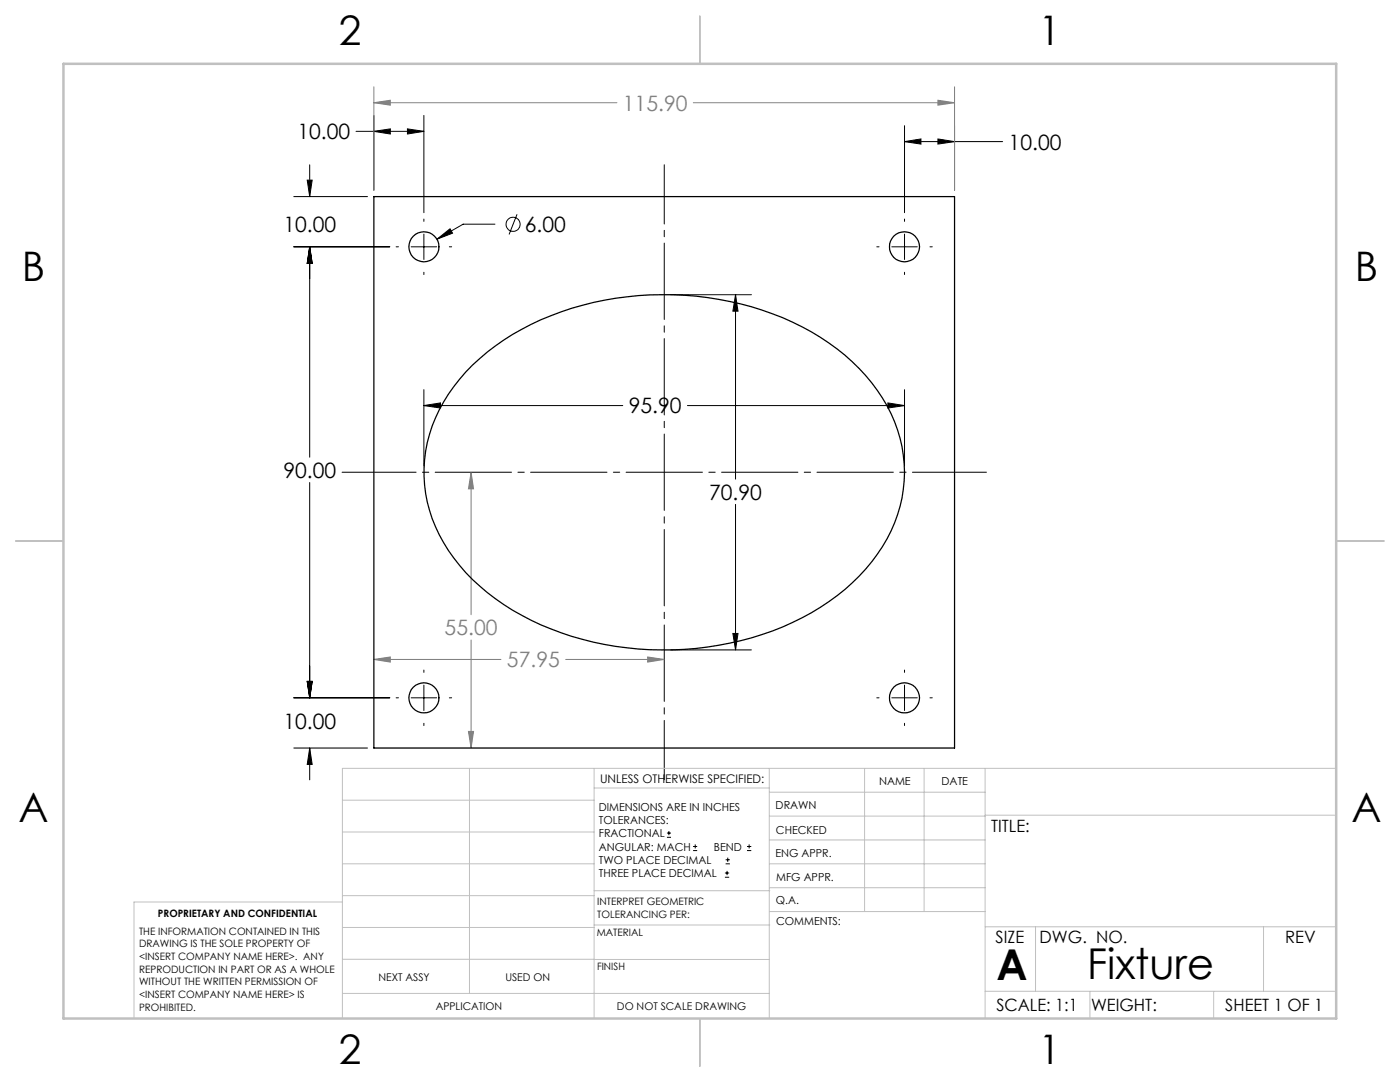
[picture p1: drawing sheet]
<svg xmlns="http://www.w3.org/2000/svg" width="279mm" height="216mm" viewBox="0 0 279 216" stroke-linecap="round" stroke-linejoin="round" font-family="sans-serif">
<g fill="none" stroke="#000" stroke-width=".2">
<path d="M58.6 39.2h14.7M61.3 35.9h1l-.5 3.3zM61.8 32.9v6.3M71 26.2h13.6M74.6 26.2l3.3-.5v1zM74.6 23v15M81.3 25.7l3.3 .5-3.3 .5zM84.6 23v19.4M180.5 28.3l3.3-.6v1.1zM180.5 25.1v17.3M180.5 28.3h19.6M187.2 27.7l3.3 .6-3.3 .5z"/>
<path d="M190.5 25.1v12.9M58.6 49.2h19.2M61.8 49.2l.5 3.4h-1zM61.8 49.2v42M79.1 49.2h.4M82.1 49.2h5M84.6 43.7v.5M84.6 46.7v5.1M84.6 54.3v.5M87.2 47.7l2.6-2.1 .5 .9zM89.7 49.2h.4M98.8 44.7h-6.4l-5.2 3"/>
<path d="M103.2 42.8l-1.6 4M133.8 58.8h16.2M146.8 58.8l.5 3.3h-1zM146.8 58.8v36.8M175 49.2h.4M178 49.2h5.1M180.5 43.7v.5M180.5 46.7v5.1M180.5 54.3v.5M185.6 49.2h.5M84.6 77.8v15.2M180.5 77.8v15.2"/>
<path d="M61.8 96.3v42.9M84.6 80.9l3.3-.5v1zM84.6 80.9h39.7M137.2 80.9h43.3M177.2 80.4l3.3 .5-3.3 .5zM146.8 100.6v29.1M58.6 139.2h19.2M61.3 136h1l-.5 3.2zM79.1 139.2h.4M82.1 139.2h5M84.6 133.7v.5M84.6 136.7v5.1"/>
<path d="M89.7 139.2h.4M133.8 129.7h16.2M146.3 126.4h1l-.5 3.3zM175 139.2h.4M178 139.2h5.1M180.5 133.7v.5M180.5 136.7v5.1M185.6 139.2h.5M58.6 149.3h14.7M61.8 149.3l.5 3.2h-1zM61.8 149.3v6.3M84.6 144.3v.5"/>
<path d="M180.5 144.3v.5M133.1 167.1h.8M133.1 166.2h.8M133.5 165.8v.9M138.3 169.7h.8M138.3 168.9h.8M138.7 168.5v.8M144.7 175h.8M144.7 174.2h.8M144.8 172.4h.9M144.8 171.6h.9M145.1 173.8v.8"/>
<path d="M145.2 171.1v.9M149.1 169.7h.8M149.1 168.9h.8M149.5 168.5v.8"/>
<circle cx="102.4" cy="44.8" r="1.42"/>
</g>
<g fill="none" stroke="#808080" stroke-width=".2">
<path d="M74.6 17.3v20.7M190.5 17.3v20.7M74.6 20.5l3.3-.5v1zM74.6 20.5h48.5M138.4 20.5h52.1M187.2 20l3.3 .5-3.3 .5zM94 94.3l.5 3.2h-1zM94 94.3v28.4M74.6 131.6l3.3-.5v1zM74.6 131.6h25.4M94 127.7v21.6M112.9 131.6h19.6"/>
<path d="M129.3 131.1l3.2 .5-3.2 .5zM93.5 145.9h1l-.5 3.4z"/>
</g>
<path d="M132.6 155.6v-122.7" fill="none" stroke="#000" stroke-width=".2" stroke-dasharray="15.2 1.3 1.3 1.3" stroke-dashoffset="3.4"/>
<path d="M68.3 94.2h128.6" fill="none" stroke="#000" stroke-width=".2" stroke-dasharray="15.2 1.3 1.3 1.3" stroke-dashoffset=".5"/>
<g fill="none" stroke="#c0c0c0" stroke-width=".2">
<path d="M68.3 159.7h50.3M93.7 153.3v44.9M118.6 153.3v49.9M118.6 157.2h34.9M153.5 153.3v49.9M153.5 158.1h43.1M172.5 153.3v28.6M184.4 153.3v28.6M196.6 153.3v49.9M266.7 153.3h-198.4v49.9M68.3 178.7h50.3M68.3 172.4h50.3"/>
<path d="M68.3 166h50.3M68.3 180h-41.6v23.2M118.6 177.7h35M153.5 167.6h43.1M153.5 162.8h43.1M153.5 172.4h43.1M153.5 177.1h43.1M196.6 162.7h70.1M68.3 198.2h85.2M68.3 191.4l85.2 .1M68.3 185.1h50.3M118.6 184.6h35"/>
<path d="M153.6 181.9h43M196.6 197.8h70.1M196.6 184.9h70.1M206.7 184.9v12.9M217.5 197.8v5.4M242.2 197.8v5.4M252.2 184.9v12.9"/>
</g>
<path d="M139.7 3.2v9.5M3.1 107.9h9.6M266.7 107.9h9.5M139.7 203.2v9.6" fill="none" stroke="#c0c0c0" stroke-width=".25"/>
<path d="M12.7 12.7h254v190.5h-254z" fill="none" stroke="#c0c0c0" stroke-width=".5"/>
<path d="M61.8 49.2l.5 3.4h-1zM61.3 136h1l-.5 3.2zM87.2 47.7l3.1-1.2-.5-.9zM61.3 136h1l-.5 3.2zM61.8 149.3l.5 3.2h-1zM81.3 25.7l3.3 .5-3.3 .5zM74.6 26.2l3.3-.5v1zM61.8 49.2l.5 3.4h-1zM61.3 35.9h1l-.5 3.3zM180.5 28.3l3.3-.6v1.1zM187.2 27.7l3.3 .6-3.3 .5zM84.6 80.9l3.3-.5v1zM177.2 80.4l3.3 .5-3.3 .5zM146.8 58.8l.5 3.3h-1zM146.3 126.4h1l-.5 3.3z" fill="#000"/>
<path d="M187.2 20l3.3 .5-3.3 .5zM74.6 20.5l3.3-.5v1zM74.6 131.6l3.3-.5v1zM129.3 131.1l3.2 .5-3.2 .5zM94 94.3l.5 3.2h-1zM93.5 145.9h1l-.5 3.4z" fill="#808080"/>
<g fill="none" stroke="#000" stroke-width=".25">
<path d="M74.6 39.2h115.9v110.1h-115.9zM94.3 72.8a52.8 52.8 0 0 1 30.8-13.6 61.5 61.5 0 0 1 36.8 7 36.7 36.7 0 0 1 17.2 19.6 27.5 27.5 0 0 1-5.1 26.3 47.4 47.4 0 0 1-26.2 15.7 62.1 62.1 0 0 1-43.7-5 37.9 37.9 0 0 1-17.2-17.7 27.3 27.3 0 0 1 3.7-27.9l2.4-3z"/>
<circle cx="84.6" cy="49.2" r="3"/>
<circle cx="180.5" cy="49.2" r="3"/>
<circle cx="84.6" cy="139.3" r="2.99"/>
<circle cx="180.5" cy="139.3" r="3"/>
</g>
<g font-size="8.5">
<text x="198.9" y="195.5">A</text>
<text x="216.9" y="195.4">Fixture</text>
</g>
<g font-size="8.1">
<text x="67.6" y="8.9">2</text>
<text x="207.3" y="8.9">1</text>
<text x="4.4" y="56.2">B</text>
<text x="270.4" y="56.2">B</text>
<text x="3.7" y="164.1">A</text>
<text x="269.7" y="164.1">A</text>
<text x="67.6" y="212.4">2</text>
<text x="207.3" y="212.4">1</text>
</g>
<g font-size="4.2" fill="#808080">
<text x="124.3" y="22.1">115.90</text>
<text x="88.7" y="126.8">55.00</text>
<text x="101.2" y="133.2">57.95</text>
</g>
<g font-size="4.2">
<text x="59.3" y="27.8">10.00</text>
<text x="201.3" y="29.8">10.00</text>
<text x="56.5" y="46.3">10.00</text>
<text x="104.7" y="46.3">6.00</text>
<text x="125.5" y="82.5">95.90</text>
<text x="56.5" y="95.3">90.00</text>
<text x="141.5" y="99.7">70.90</text>
<text x="56.5" y="145.4">10.00</text>
</g>
<g font-size="3.4">
<text x="197.8" y="166">TITLE:</text>
<text x="198.7" y="188.1">SIZE</text>
<text x="207.5" y="188.1">DWG. NO.</text>
<text x="256.5" y="188.2">REV</text>
<text x="198.8" y="201.7">SCALE: 1:1</text>
<text x="217.7" y="201.8">WEIGHT:</text>
<text x="244.5" y="201.7">SHEET 1 OF 1</text>
</g>
<text font-size="2.4" x="119.8" y="156.2">UNLESS OTHERWISE SPECIFIED:</text>
<g font-size="2.2">
<text x="119.5" y="161.8">DIMENSIONS ARE IN INCHES</text>
<text x="154.8" y="161.4">DRAWN</text>
<text x="175.4" y="156.6">NAME</text>
<text x="187.9" y="156.7">DATE</text>
<text x="119.5" y="164.4">TOLERANCES:</text>
<text x="119.5" y="167.1">FRACTIONAL</text>
<text x="154.9" y="166.3">CHECKED</text>
<text x="119.5" y="169.7">ANGULAR: MACH</text>
<text x="119.5" y="172.4">TWO PLACE DECIMAL</text>
<text x="142.5" y="169.7">BEND</text>
<text x="154.8" y="171">ENG APPR.</text>
<text x="119.5" y="175">THREE PLACE DECIMAL</text>
<text x="154.9" y="175.7">MFG APPR.</text>
<text x="154.9" y="180.4">Q.A.</text>
<text x="154.9" y="184.6">COMMENTS:</text>
</g>
<g font-size="2.1">
<text x="75.5" y="195.7">NEXT ASSY</text>
<text x="100.9" y="195.7">USED ON</text>
<text x="86.9" y="201.5">APPLICATION</text>
<text x="123.1" y="201.6">DO NOT SCALE DRAWING</text>
</g>
<g font-size="2">
<text x="31.5" y="182.9">PROPRIETARY AND CONFIDENTIAL</text>
<text x="119.2" y="180.6">INTERPRET GEOMETRIC</text>
<text x="119.2" y="183.1">TOLERANCING PER:</text>
<text x="27.8" y="186.5">THE INFORMATION CONTAINED IN THIS</text>
<text x="27.8" y="189">DRAWING IS THE SOLE PROPERTY OF</text>
<text x="27.8" y="191.6">&lt;INSERT COMPANY NAME HERE&gt;. ANY</text>
<text x="119.1" y="186.7">MATERIAL</text>
<text x="27.8" y="194.1">REPRODUCTION IN PART OR AS A WHOLE</text>
<text x="27.8" y="196.6">WITHOUT THE WRITTEN PERMISSION OF</text>
<text x="119.1" y="193.5">FINISH</text>
<text x="27.8" y="199.1">&lt;INSERT COMPANY NAME HERE&gt; IS</text>
<text x="27.8" y="201.7">PROHIBITED.</text>
</g>
</svg>
